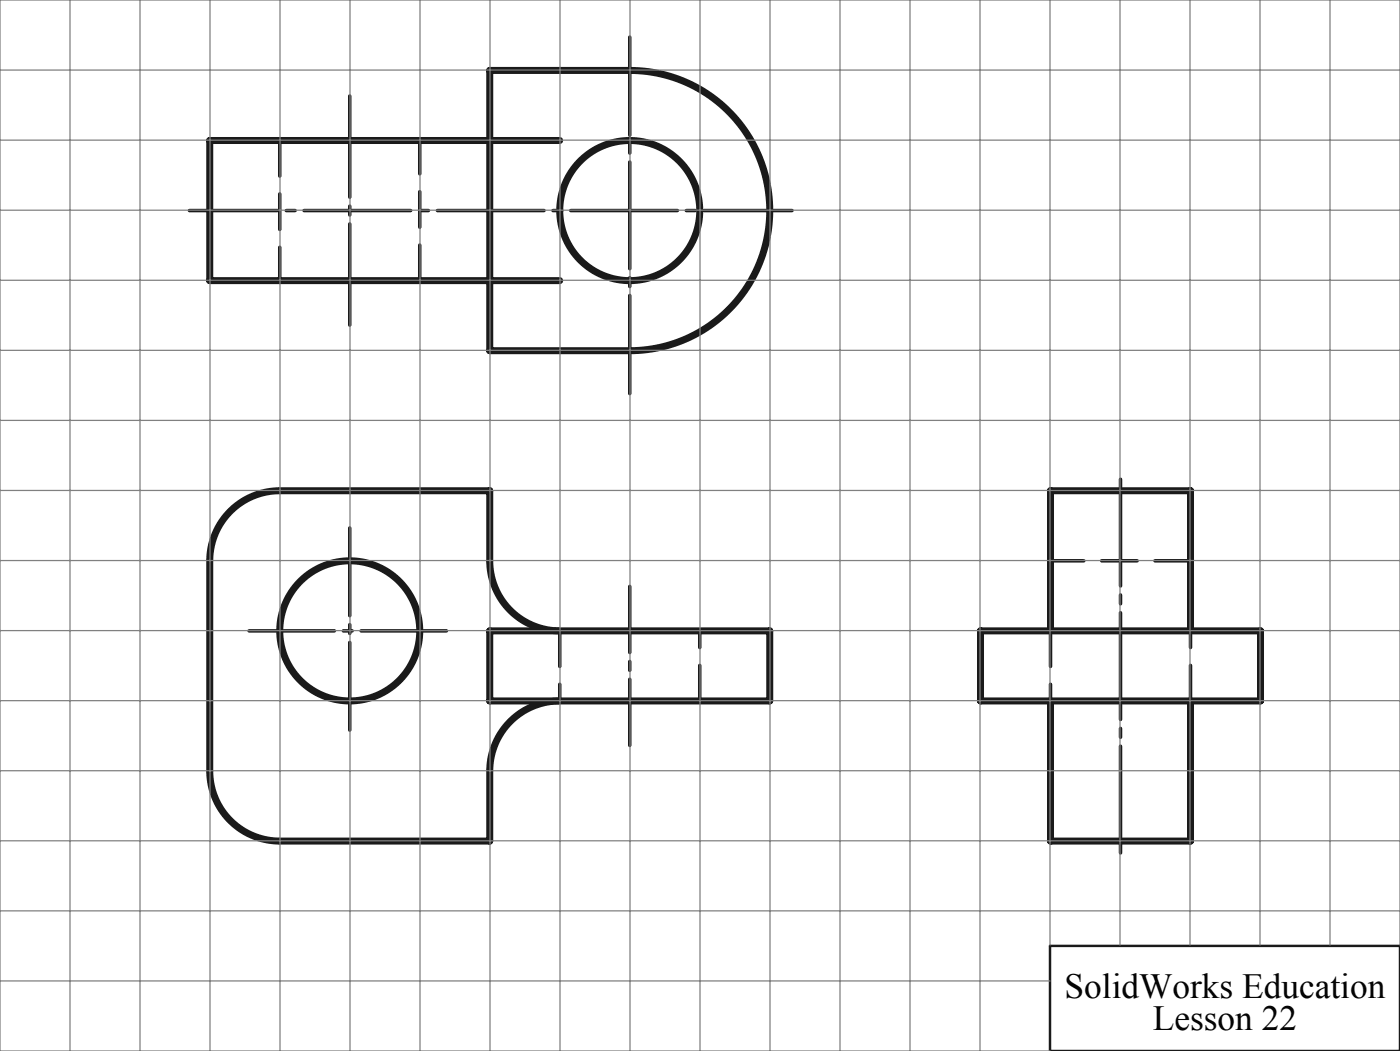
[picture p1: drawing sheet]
<svg xmlns="http://www.w3.org/2000/svg" width="200mm" height="150mm" viewBox="0 0 200 150" stroke-linecap="round" stroke-linejoin="round" font-family="sans-serif">
<g fill="none" stroke="#191924" stroke-width="1" stroke-linecap="butt">
<path d="M90 10.1a20 20 0 0 1 20 20 20 20 0 0 1-20 20M40 70a10 10 0 0 0-10 10M70 80a10 10 0 0 0 10 10M30 110a10 10 0 0 0 10 10M80 100a10 10 0 0 0-10 10"/>
<circle cx="90" cy="30.1" r="10"/>
<circle cx="50" cy="90" r="10"/>
</g>
<path d="M150 135h50v15h-50z" fill="none" stroke="#191924" stroke-width=".35"/>
<path d="M90 5.3v50.9" fill="none" stroke="#191924" stroke-width=".5" stroke-dasharray="15.2 1.3 1.3 1.3" stroke-dashoffset="1.2"/>
<path d="M113.1 30.1h-86M50 75.4v28.8" fill="none" stroke="#191924" stroke-width=".5" stroke-dasharray="15.2 1.3 1.3 1.3" stroke-dashoffset="2.7"/>
<path d="M35.6 90h28.2" fill="none" stroke="#191924" stroke-width=".5" stroke-dasharray="15.2 1.3 1.3 1.3" stroke-dashoffset="3"/>
<path d="M90 106.4v-22.7" fill="none" stroke="#191924" stroke-width=".5" stroke-dasharray="15.2 1.3 1.3 1.3" stroke-dashoffset="5.8"/>
<path d="M50 46.4v-32.7" fill="none" stroke="#191924" stroke-width=".5" stroke-dasharray="15.2 1.3 1.3 1.3" stroke-dashoffset=".8"/>
<path d="M160.1 122.4v-54.6" fill="none" stroke="#191924" stroke-width=".5" stroke-dasharray="15.2 1.3 1.3 1.3" stroke-dashoffset="-.6"/>
<path d="M40 20.1v20M60 40.1v-20M80 90v10M150.1 90v10M170.1 80h-20M100 100v-10M170.1 100v-10" fill="none" stroke="#191924" stroke-width=".5" stroke-dasharray="5.1 2.5"/>
<path d="M90 10.1h-20v40h20M80 20.1h-50v20h50M40 70h30v10M30 80v30M70 90h40v10h-40zM140.1 90h40v10h-40zM150.1 90v-20h20v20M70 110v10h-30M150.1 100v20h20v-20" fill="none" stroke="#191924" stroke-width="1"/>
<g fill="none" stroke="#808080" stroke-width=".18">
<path d="M0 10h200M10 0v150M20 0v150M30 0v150M40 0v150M50 0v150M60 0v150M70 0v150M80 0v150M90 0v150M100 0v150M110 0v150"/>
<path d="M120 0v150M130 0v150M140 0v150M150 0v134.9M160 0v134.9M170 0v134.9M180 0v134.9M190 0v134.9M0 30h200M0 20h200M0 50h200M0 40h200"/>
<path d="M0 70h200M0 60h200M0 90h200M0 80h200M0 110h200M0 100h200M0 130h200M0 120h200M200 134.9v-134.9h-200v150h150M0 140h150"/>
</g>
<g font-size="5">
<text x="152.1" y="142.4">SolidWorks Education</text>
<text x="164.7" y="147">Lesson 22</text>
</g>
</svg>
